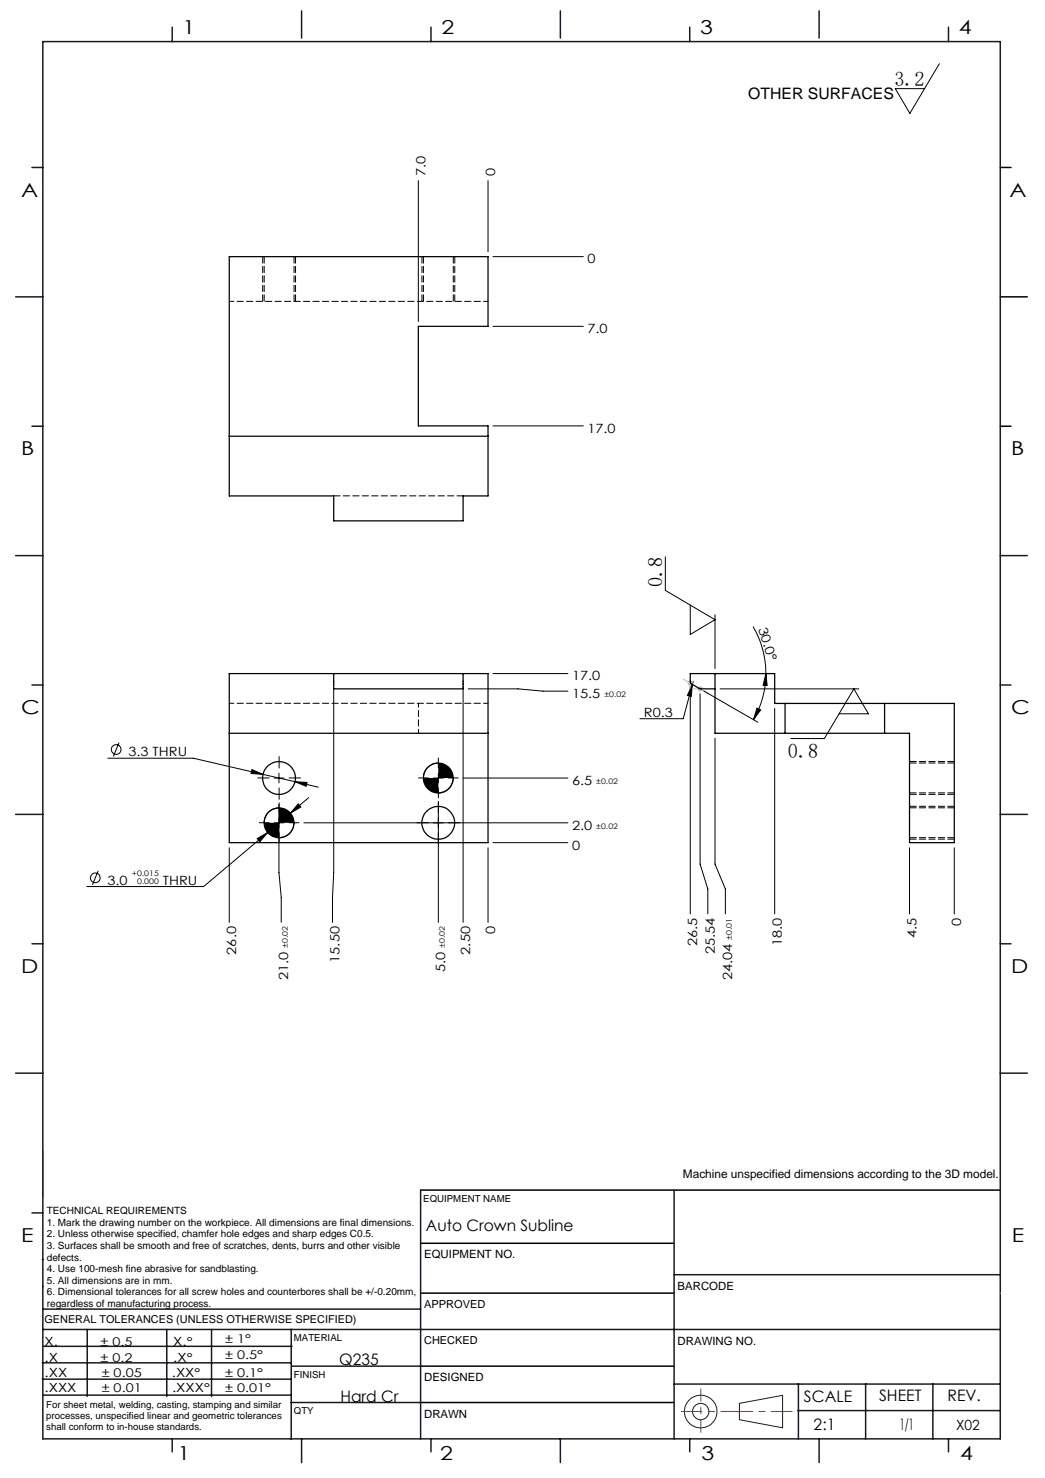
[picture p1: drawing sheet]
<svg xmlns="http://www.w3.org/2000/svg" width="210mm" height="297mm" viewBox="0 0 210 297" stroke-linecap="round" stroke-linejoin="round" font-family="sans-serif">
<g fill="none" stroke="#191924" stroke-width=".2">
<path d="M8.6 231.2v9.4M148.6 282l8.7-1.6v6.5l-8.7-1.6z"/>
<circle cx="140.8" cy="283.7" r="3.3"/>
<circle cx="140.8" cy="283.7" r="1.64"/>
</g>
<path d="M201 33.7h2.2M201 59.7h5.4M201 85.7h2.2M84.5 239.1h116.5M84.6 259.9h50.9M84.6 249.8h50.9M84.6 274.5h50.9M84.5 281.8h51" fill="none" stroke="#000" stroke-width=".3"/>
<path d="M136.9 283.6h22.3" fill="none" stroke="#f00" stroke-width=".2" stroke-dasharray="6.3 1.3 1.3 1.3" stroke-dashoffset="2.2"/>
<path d="M140.8 287.8v-8.7" fill="none" stroke="#f00" stroke-width=".2" stroke-dasharray="6.3 1.3 1.3 1.3" stroke-dashoffset="3.9"/>
<g fill="none" stroke="#191924" stroke-width=".3">
<path d="M8.6 8.4h192.4v280.7h-192.4zM34.6 5.5v2.9M60.6 2.2v5.5M86.6 5.5v2.9M112.6 2.2v5.5M138.6 5.5v2.9M164.6 2.2v5.5M190.6 5.5v2.9M6.4 33.7h2.2M3.1 59.7h5.5M6.4 85.7h2.2M3.1 111.7h5.5"/>
<path d="M201 111.7h5.4M6.4 137.7h2.2M201 137.7h2.2M3.1 163.7h5.5M201 163.7h5.4M6.4 189.6h2.2M201 189.6h2.2M3.1 215.6h5.5M201 215.6h5.4M84.5 239.1v50M135.5 239.1v50M6.4 243.7h2.2"/>
<path d="M8.5 253.1h.1M8.6 258.5h.1M135.5 256.1h65.5M8.5 277.1h49.9M8.5 273.9h49.9M8.6 267.2h192.4M8.6 263.1h75.9M8.8 270.5h49.9M17.5 267.2v13.4M33.5 267.2v13.4M42.5 267.2v13.4M58.5 267.2v22"/>
<path d="M58.6 274.5h26M135.5 278.1h65.5M160.4 278v11.1M174 278v11.1M187.5 278v11.1M8.8 280.3h49.7M34.6 289.1v2.6M58.5 281.8h26M60.6 289.1v4.8M86.6 289.1v2.6M112.6 289.1v4.8M138.6 289.1v2.6"/>
<path d="M160.4 283.5h40.5M164.6 289.1v4.8M190.6 289.1v2.6"/>
</g>
<path d="M137.3 136.5l1.4 .8v1.6M138.9 138.4h1.8l1.6 .9M201 259.9h.1" fill="none" stroke="#c0c0c0" stroke-width=".2"/>
<g fill="none" stroke="#000" stroke-width=".2">
<path d="M188.8 12.8l-6 10-2.9-5h5.9M84.1 36.3v28.3M98.1 36.3v14.3M99.1 51.6h18.1M99.1 65.6h18.1M99.1 85.6h18.1M133.7 111.9v6.7l10 5.9-5 3v-5.9M67.1 138.5v36.8l-.3 5v5M93.1 137.9v47.4M94.1 138.4h10l5 .5h5M99.1 135.4h15M138.7 137.9v45.8"/>
<path d="M139.1 137.5l-.2 2.4-.8-.2zM139.1 137.5l-1.8 6.9h-8.7M139.3 136.9l-.2 .6M140.7 139.4v34.2l1.5 5v5.1M141.4 138.8l10.9 6.3M143.7 123.5v10.8M144.7 138.4h27.9M151.3 125.9a19 19 0 0 1 2.6 9.5M153.9 135.4l.3 2.4-.8-.1zM153.9 135.4a18.8 18.8 0 0 1-2.5 9.2M21.7 152.4h17.1l14 3.2M23.9 149.2l-1.1 2.8"/>
<path d="M50.6 154.7l2.2 .9-2.4-.2zM52.8 155.6l6.5 1.5M55.1 156.3h2M56.1 155.4v1.9M59.3 157.1l2.4 .1-.2 .8zM59.3 157.1l4.7 1.1M87.1 156.3h2M88.1 153.3a2.95 2.95 0 0 0-3 3M88.1 155.4v1.9M91.1 156.3a3.1 3.1 0 0 1-3 3M93.1 156.3h21M143.7 148.3v25.3l2.1 5v5.1"/>
<path d="M152.1 142.3l.8 .4-1.5 1.9zM155.7 142.3v41.4M168.6 143.4h5.9l-2.9-5-5.9 10h-6.8M19.7 175l-1.1 2.8M46.1 170.4v14.9M51.7 168.5l2.1-1.2-1.6 1.9zM53.8 167.3l-12.9 10.8h-23.4M55.1 165.3h2M56.1 162.3a3 3 0 0 0-3 3M56.1 161.6v13.7l.4 5v5M58.3 163.4l-4.5 3.9M59.1 165.3a3 3 0 0 1-3 3"/>
<path d="M59.9 161.5l.6 .7-2.2 1.2zM61.1 165.3h53M62 160.3l-3.7 3.1M88.1 161.4v23.9M98.1 170.4v14.9M99.1 169.3h15M182.8 170.4v13.3M191.8 170.4v13.3"/>
<circle cx="23.4" cy="150.6" r=".98"/>
<circle cx="19.2" cy="176.4" r=".98"/>
</g>
<g fill="none" stroke="#000" stroke-width=".2" stroke-dasharray="15.2 1.3 1.3 1.3">
<path d="M54.1 156.3h-2.3M56.1 154.3v-2.3M56.1 158.3v2.3M58.1 156.3h2.3M86.1 156.3h-2M88.1 154.3v-2M88.1 158.3v2M90.1 156.3h2M54.1 165.3h-2M56.1 163.3v-2M56.1 167.3v2M58.1 165.3h2"/>
<path d="M86.1 165.3h-2.3M88.1 163.3v-2.3M88.1 167.3v2.3M90.1 165.3h2.3"/>
</g>
<path d="M53.1 165.3a3 3 0 0 0 3 3v-3zM56.1 162.3v3h3a3 3 0 0 0-3-3zM85.1 156.3a3 3 0 0 0 3 3v-3zM88.1 153.3v3h3a3 3 0 0 0-3-3z" fill="#000"/>
<path d="M140.3 138a.53 .53 0 0 0 .2 .9 .53 .53 0 0 0 .7-.5h-.5h.5a.52 .52 0 0 0-.3-.5 .52 .52 0 0 0-.6 .1zM138.4 136.8a.54 .54 0 0 0 .1 1 .54 .54 0 0 0 .7-.5h-.5h.5l-.1-.3a.49 .49 0 0 0-.7-.2z" fill="#c0c0c0"/>
<g fill="#000">
<path d="M152.1 142.3l.8 .4-1.5 1.9zM153.9 135.4l.3 2.4-.8-.1z"/>
<path d="M59.9 161.5l-1.6 1.9 2.2-1.2zM51.7 168.5l.5 .7 1.6-1.9zM59.3 157.1l2.2 .9 .2-.8zM50.6 154.7l-.2 .7 2.4 .2zM139.1 137.5l-1 2.2 .8 .2z"/>
</g>
<g fill="none" stroke="#000" stroke-width=".25">
<path d="M46.1 51.6h52v14h-14v20h14v14.1h-5v5h-26v-5h-21zM46.1 87.7h52M46.1 135.4h52v33.9h-52zM67.1 135.4v3h26v-3M143.7 135.4v12h39.1v21.9h9v-27.9h-36.1v-6h-17v1.7l.2 .3 1.8 1h3M46.1 147.4h52M157.8 141.4v6M177.8 141.4v6"/>
<circle cx="56.1" cy="156.3" r="3.3"/>
<circle cx="88.1" cy="156.3" r="3"/>
<circle cx="56.1" cy="165.3" r="3"/>
<circle cx="88.1" cy="165.3" r="3.3"/>
</g>
<path d="M46.1 60.6h52M46.1 141.3h52" fill="none" stroke="#000" stroke-width=".2" stroke-dasharray="1.3 .6" stroke-dashoffset=".4"/>
<path d="M84.1 141.3v6" fill="none" stroke="#000" stroke-width=".2" stroke-dasharray="1.3 .6" stroke-dashoffset=".5"/>
<path d="M67.1 99.6h26" fill="none" stroke="#000" stroke-width=".2" stroke-dasharray="1.3 .6"/>
<g fill="none" stroke="#000" stroke-width=".2" stroke-dasharray="1.3 .6" stroke-dashoffset="-.1">
<path d="M52.8 51.6v9M53.1 51.6v9M84.8 51.6v9M85.1 51.6v9M59.1 60.6v-9M59.4 60.6v-9M91.1 60.6v-9M91.4 60.6v-9M182.8 159.3h9M182.8 159.6h9M191.8 153.3h-9M191.8 153h-9"/>
<path d="M182.8 168.6h9M182.8 168.3h9M191.8 162h-9M191.8 162.3h-9"/>
</g>
<g font-size="4.1">
<text x="179.7" y="17.2">3.2</text>
<text x="133.1" y="118" transform="rotate(-90 133.1 118)">0.8</text>
<text x="158.3" y="152.2">0.8</text>
</g>
<g font-size="3.9">
<text x="36.7" y="6.9">1</text>
<text x="88.7" y="6.9">2</text>
<text x="140.7" y="6.9">3</text>
<text x="192.7" y="6.9">4</text>
<text x="4.2" y="39.5">A</text>
<text x="202.9" y="39.5">A</text>
<text x="4.2" y="91.5">B</text>
<text x="203.2" y="91.5">B</text>
<text x="4.2" y="143.5">C</text>
<text x="203.2" y="143.5">C</text>
<text x="4.2" y="195.5">D</text>
<text x="203.2" y="195.5">D</text>
<text x="4.2" y="249.6">E</text>
<text x="203.3" y="249.6">E</text>
<text x="35.7" y="293.4">1</text>
<text x="88.4" y="293.4">2</text>
<text x="141" y="293.4">3</text>
<text x="193" y="293.4">4</text>
</g>
<g font-size="3.2">
<text x="150.4" y="20">OTHER SURFACES</text>
<text x="85.6" y="247.3">Auto Crown Subline</text>
<text x="68.2" y="274.2">Q235</text>
<text x="68.4" y="281.7">Hard Cr</text>
<text x="161.6" y="281.7">SCALE</text>
<text x="176.7" y="281.5">SHEET</text>
<text x="190.4" y="281.5">REV.</text>
<text x="163.5" y="287.4">2:1</text>
<text x="180.8" y="287.4">1/1</text>
</g>
<text font-size="2.8" x="192.1" y="287.3">X02</text>
<g font-size="2.6">
<text x="85.5" y="35.5" transform="rotate(-90 85.5 35.5)">7.0</text>
<text x="99.5" y="35.5" transform="rotate(-90 99.5 35.5)">0</text>
<text x="118" y="52.9">0</text>
<text x="118" y="66.9">7.0</text>
<text x="118" y="86.9">17.0</text>
<text x="152.4" y="126.3" transform="rotate(72 152.4 126.3)">30.0°</text>
<text x="115" y="136.7">17.0</text>
<text x="115" y="140.2">15.5</text>
<text x="129.4" y="144">R0.3</text>
<text x="25.8" y="151.9">3.3 THRU</text>
<text x="115" y="157.7">6.5</text>
<text x="115" y="166.7">2.0</text>
<text x="115" y="170.7">0</text>
<text x="21.6" y="177.7">3.0</text>
<text x="32.7" y="177.7">THRU</text>
<text x="47.5" y="191.8" transform="rotate(-90 47.5 191.8)">26.0</text>
<text x="94.5" y="191.8" transform="rotate(-90 94.5 191.8)">2.50</text>
<text x="99.5" y="187.8" transform="rotate(-90 99.5 187.8)">0</text>
<text x="140.1" y="190.1" transform="rotate(-90 140.1 190.1)">26.5</text>
<text x="143.6" y="191.7" transform="rotate(-90 143.6 191.7)">25.54</text>
<text x="157.1" y="190.1" transform="rotate(-90 157.1 190.1)">18.0</text>
<text x="184.2" y="188.5" transform="rotate(-90 184.2 188.5)">4.5</text>
<text x="193.2" y="186.1" transform="rotate(-90 193.2 186.1)">0</text>
<text x="57.9" y="197" transform="rotate(-90 57.9 197)">21.0</text>
<text x="68.2" y="193.5" transform="rotate(-90 68.2 193.5)">15.50</text>
<text x="89.5" y="195.4" transform="rotate(-90 89.5 195.4)">5.0</text>
<text x="147.2" y="196.9" transform="rotate(-90 147.2 196.9)">24.04</text>
</g>
<g font-size="2.5">
<text x="8.9" y="273.6">.X</text>
<text x="8.9" y="270.4">X.</text>
<text x="34.8" y="273.7">.X°</text>
<text x="34.8" y="270.5">X.°</text>
<text x="9" y="276.7">.XX</text>
<text x="9" y="279.7">.XXX</text>
<text x="34.5" y="276.7">.XX°</text>
<text x="34.6" y="279.8">.XXX°</text>
</g>
<g font-size="2.4">
<text x="137.2" y="236.7">Machine unspecified dimensions according to the 3D model.</text>
<text x="45.2" y="270">± 1°</text>
<text x="20.2" y="270.4">± 0.5</text>
<text x="20.2" y="273.7">± 0.2</text>
<text x="45.2" y="273.2">± 0.5°</text>
<text x="20.4" y="279.7">± 0.01</text>
<text x="20.4" y="276.7">± 0.05</text>
<text x="45.2" y="276.7">± 0.1°</text>
<text x="45.2" y="279.7">± 0.01°</text>
</g>
<g font-size="2.3">
<text x="85.2" y="252.9">EQUIPMENT NO.</text>
<text x="136.2" y="259.2">BARCODE</text>
<text x="136.2" y="270.2">DRAWING NO.</text>
<text x="85.2" y="277.6">DESIGNED</text>
<text x="85.2" y="284.9">DRAWN</text>
</g>
<g font-size="2.2">
<text x="85.2" y="262.8">APPROVED</text>
<text x="8.9" y="265.9">GENERAL TOLERANCES (UNLESS OTHERWISE SPECIFIED)</text>
<text x="85.2" y="270.1">CHECKED</text>
</g>
<g font-size="2">
<text x="9.4" y="244">TECHNICAL REQUIREMENTS</text>
<text x="9.4" y="246.3">1. Mark the drawing number on the workpiece. All dimensions are final dimensions.</text>
<text x="9.4" y="248.6">2. Unless otherwise specified, chamfer hole edges and sharp edges C0.5.</text>
<text x="9.4" y="251">3. Surfaces shall be smooth and free of scratches, dents, burrs and other visible</text>
<text x="9.4" y="253.3">defects.</text>
<text x="9.4" y="255.6">4. Use 100-mesh fine abrasive for sandblasting.</text>
<text x="9.4" y="258">5. All dimensions are in mm.</text>
<text x="9.4" y="260.3">6. Dimensional tolerances for all screw holes and counterbores shall be +/-0.20mm,</text>
<text x="9.4" y="262.6">regardless of manufacturing process.</text>
</g>
<g font-size="1.9">
<text x="85.1" y="241.5">EQUIPMENT NAME</text>
<text x="59.1" y="269.5">MATERIAL</text>
<text x="59.1" y="276.9">FINISH</text>
<text x="9.3" y="282.9">For sheet metal, welding, casting, stamping and similar</text>
<text x="9.3" y="285.2">processes, unspecified linear and geometric tolerances</text>
<text x="9.3" y="287.4">shall conform to in-house standards.</text>
<text x="59.1" y="284.2">QTY</text>
</g>
<g font-size="1.5">
<text x="121.5" y="140.1">±0.02</text>
<text x="119.8" y="157.6">±0.02</text>
<text x="119.8" y="166.6">±0.02</text>
<text x="26.5" y="176">+0.015</text>
<text x="27.5" y="177.7">0.000</text>
<text x="57.8" y="190.5" transform="rotate(-90 57.8 190.5)">±0.02</text>
<text x="89.4" y="190.5" transform="rotate(-90 89.4 190.5)">±0.02</text>
<text x="147.1" y="188.8" transform="rotate(-90 147.1 188.8)">±0.01</text>
</g>
</svg>
